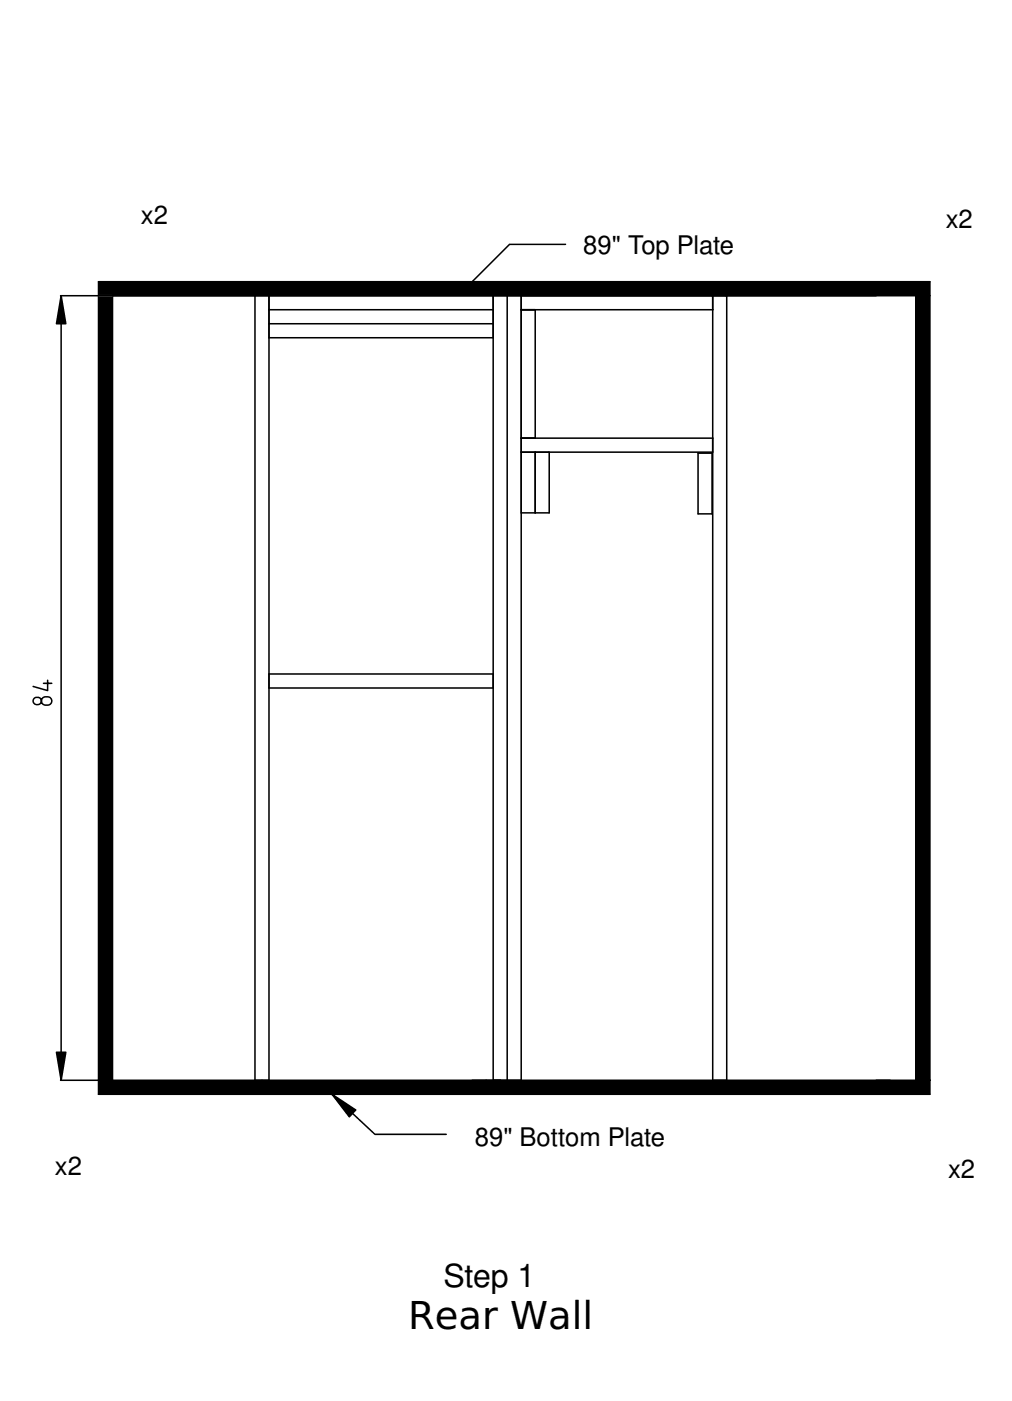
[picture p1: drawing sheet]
<svg xmlns="http://www.w3.org/2000/svg" width="165mm" height="229mm" viewBox="0 0 165 229" stroke-linecap="round" stroke-linejoin="round" font-family="sans-serif">
<g fill="none" stroke="#000" stroke-width=".25">
<path d="M92.3 39.9h-9.2l-6.1 6.1M9.9 48.3h6.1M10 48.3v128M16.1 48.3h135.6v-2.3h-135.6v132.6h135.6v-130.2M18.4 48.3v128M41.6 48.3v128M43.9 48.3v128M43.9 50.5h36.6M43.9 55.1h36.6M43.9 52.8h36.6M80.5 48.3v128M82.7 48.3v128"/>
<path d="M85 50.5h31.3M85 48.3v128M87.3 50.5v21M116.3 48.3v128M118.6 48.3v128M149.4 48.4v127.9M85 71.5h31.3M85 73.8h31.3M87.3 73.8v9.9M89.6 73.8v9.9h-4.6M113.9 73.9h2.3v9.9h-2.3zM5.6 114l.6-.2a.59 .59 0 0 1 .6 .6 .59 .59 0 0 1-.6 .6h-.2a.59 .59 0 0 1-.6-.4 .59 .59 0 0 1 .2-.6z"/>
<path d="M7 113.9l.3-.2h.5a.68 .68 0 0 1 .7 .7 .68 .68 0 0 1-.7 .7h-.4a.68 .68 0 0 1-.6-.5 .68 .68 0 0 1 .2-.7zM7.1 111.5h1.4M7.8 111v1.7l-2.4-.7M43.9 112.3h36.6M43.9 110h36.6M9.9 176.3h6.1M16.1 176.3h135.6M54.2 178.6l7 6.5h11.6"/>
</g>
<g fill="#000">
<path d="M10 48.3l.7 4.5h-1.5zM9.2 171.7h1.5l-.7 4.6zM54.2 178.6l3.8 2.5-1 1.1z"/>
<path d="M16.1 46h135.6v2.3h-135.6z" fill-rule="evenodd"/>
<path d="M16.1 48.3h2.3v128h-2.3z" fill-rule="evenodd"/>
<path d="M149.4 48.4h2.3v127.9h-2.3z" fill-rule="evenodd"/>
<path d="M16.1 176.3h135.6v2.3h-135.6z" fill-rule="evenodd"/>
</g>
<path d="M10 48.3l.7 4.5h-1.5zM9.2 171.7h1.5l-.7 4.6zM54.2 178.6l3.8 2.5-1 1.1z" fill="#000" stroke="#000" stroke-width=".25"/>
<path d="M16.1 48.3h2.3" fill="none" stroke="#a0a0a4" stroke-width=".25"/>
<text font-size="6.3" x="66.6" y="216.8">Rear Wall</text>
<text font-size="5.2" x="72.3" y="209.9">Step 1</text>
<g font-size="4.2">
<text x="23" y="36.6">x2</text>
<text x="95.2" y="41.4">89&quot; Top Plate</text>
<text x="154.3" y="37.2">x2</text>
<text x="9" y="191.8">x2</text>
<text x="77.5" y="187">89&quot; Bottom Plate</text>
<text x="154.7" y="192.3">x2</text>
</g>
</svg>
